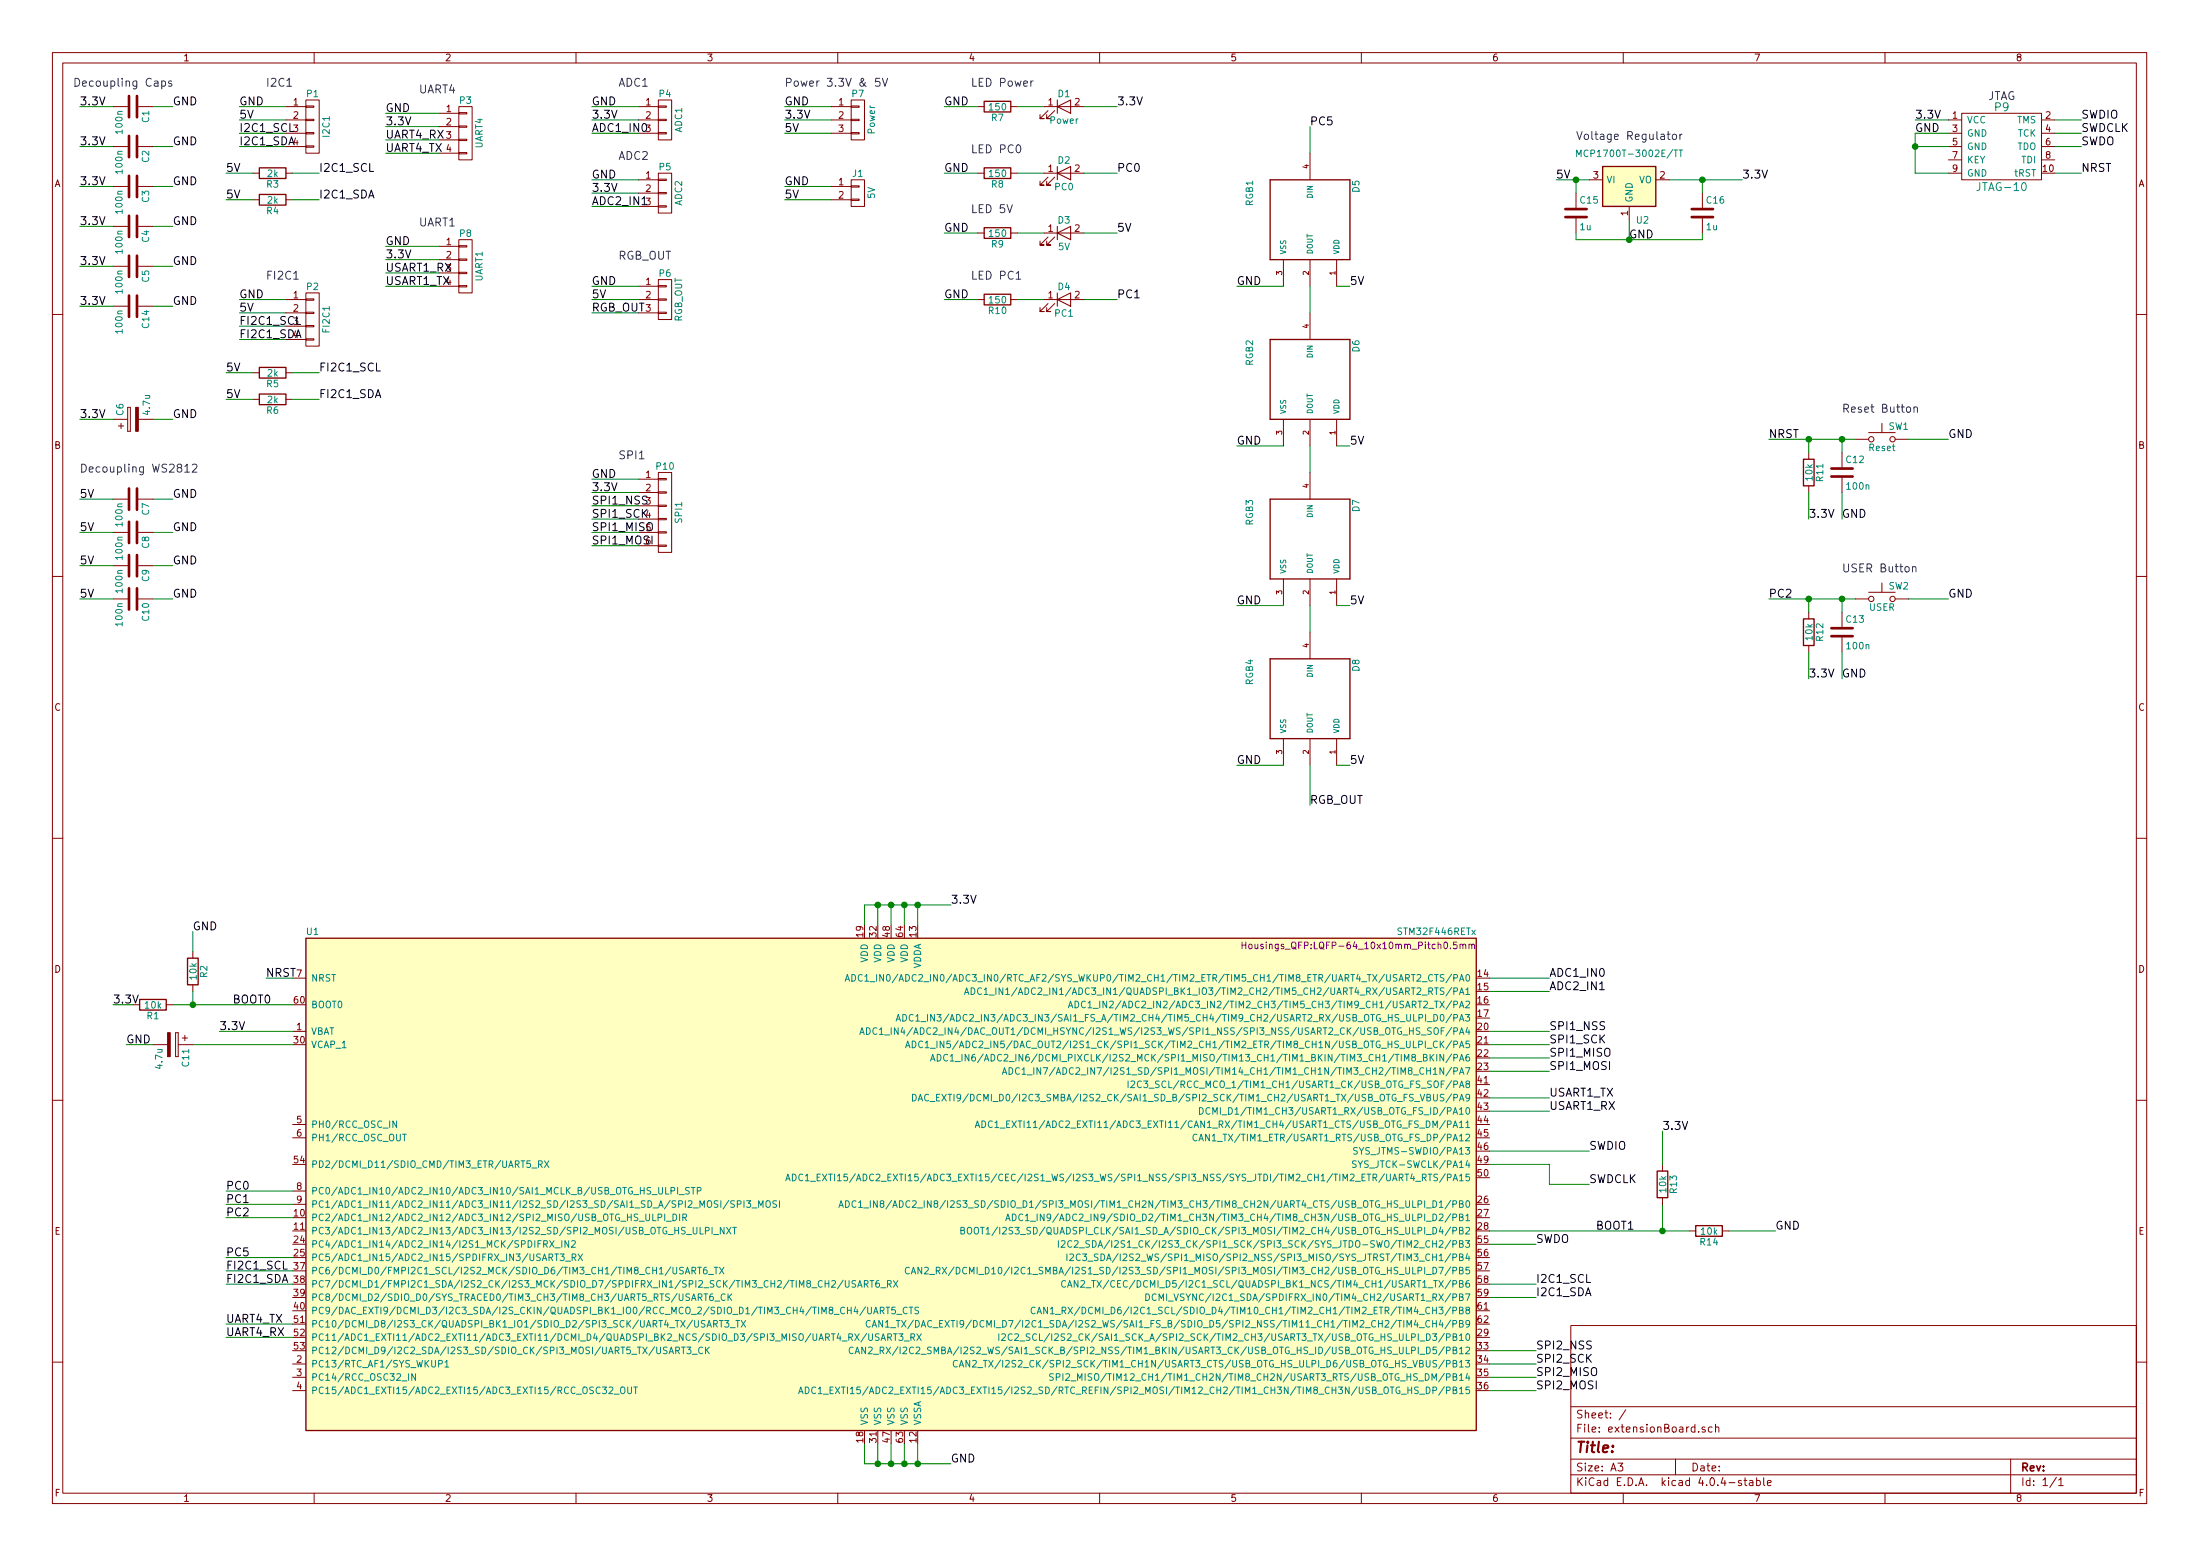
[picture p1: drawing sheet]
EESchema Schematic File Version 2
LIBS:power
LIBS:device
LIBS:transistors
LIBS:conn
LIBS:linear
LIBS:regul
LIBS:74xx
LIBS:cmos4000
LIBS:adc-dac
LIBS:memory
LIBS:xilinx
LIBS:microcontrollers
LIBS:dsp
LIBS:microchip
LIBS:analog_switches
LIBS:motorola
LIBS:texas
LIBS:intel
LIBS:audio
LIBS:interface
LIBS:digital-audio
LIBS:philips
LIBS:display
LIBS:cypress
LIBS:siliconi
LIBS:opto
LIBS:atmel
LIBS:contrib
LIBS:valves
LIBS:stm32
LIBS:switches
LIBS:Common-Parts-Library
LIBS:pkl_conn
LIBS:extensionBoard-cache
EELAYER 25 0
EELAYER END
$Descr A3 16535 11693
encoding utf-8
Sheet 1 1
Title ""
Date ""
Rev ""
Comp ""
Comment1 ""
Comment2 ""
Comment3 ""
Comment4 ""
$EndDescr
$Comp
L STM32F446RETx U1
U 1 1
P 6700 8950
F 0 "U1" H 2300 10875 50  0000 L BNN
F 1 "STM32F446RETx" H 11100 10875 50  0000 R BNN
F 2 "Housings_QFP:LQFP-64_10x10mm_Pitch0.5mm" H 11100 10825 50  0000 R TNN
F 3 "" H 6700 8950 50  0000 C CNN
	1    6700 8950
	1    0    0    -1  
$EndComp
Text Label 7150 6800 0    60   ~ 0
3.3V
Text Label 7150 11000 0    60   ~ 0
GND
Text Notes 550  650  0    60   ~ 0
Decoupling Caps\n
Text Label 600  800  0    60   ~ 0
3.3V
$Comp
L C C1
U 1 1
P 1000 800
F 0 "C1" H 1025 900 50  0000 L CNN
F 1 "100n" H 1025 700 50  0000 L CNN
F 2 "Capacitors_SMD:C_0603_HandSoldering" H 1038 650 50  0001 C CNN
F 3 "" H 1000 800 50  0000 C CNN
	1    1000 800 
	0    1    1    0   
$EndComp
Text Label 1300 800  0    60   ~ 0
GND
Text Label 600  1100 0    60   ~ 0
3.3V
$Comp
L C C2
U 1 1
P 1000 1100
F 0 "C2" H 1025 1200 50  0000 L CNN
F 1 "100n" H 1025 1000 50  0000 L CNN
F 2 "Capacitors_SMD:C_0603_HandSoldering" H 1038 950 50  0001 C CNN
F 3 "" H 1000 1100 50  0000 C CNN
	1    1000 1100
	0    1    1    0   
$EndComp
Text Label 1300 1100 0    60   ~ 0
GND
Text Label 600  1400 0    60   ~ 0
3.3V
$Comp
L C C3
U 1 1
P 1000 1400
F 0 "C3" H 1025 1500 50  0000 L CNN
F 1 "100n" H 1025 1300 50  0000 L CNN
F 2 "Capacitors_SMD:C_0603_HandSoldering" H 1038 1250 50  0001 C CNN
F 3 "" H 1000 1400 50  0000 C CNN
	1    1000 1400
	0    1    1    0   
$EndComp
Text Label 1300 1400 0    60   ~ 0
GND
Text Label 600  1700 0    60   ~ 0
3.3V
$Comp
L C C4
U 1 1
P 1000 1700
F 0 "C4" H 1025 1800 50  0000 L CNN
F 1 "100n" H 1025 1600 50  0000 L CNN
F 2 "Capacitors_SMD:C_0603_HandSoldering" H 1038 1550 50  0001 C CNN
F 3 "" H 1000 1700 50  0000 C CNN
	1    1000 1700
	0    1    1    0   
$EndComp
Text Label 1300 1700 0    60   ~ 0
GND
Text Label 600  2000 0    60   ~ 0
3.3V
$Comp
L C C5
U 1 1
P 1000 2000
F 0 "C5" H 1025 2100 50  0000 L CNN
F 1 "100n" H 1025 1900 50  0000 L CNN
F 2 "Capacitors_SMD:C_0603_HandSoldering" H 1038 1850 50  0001 C CNN
F 3 "" H 1000 2000 50  0000 C CNN
	1    1000 2000
	0    1    1    0   
$EndComp
Text Label 1300 2000 0    60   ~ 0
GND
$Comp
L CP C6
U 1 1
P 1000 3150
F 0 "C6" H 1025 3250 50  0000 L CNN
F 1 "4.7u" H 1025 3050 50  0000 L CNN
F 2 "SMD_Packages:SMD-1206_Pol" H 1038 3000 50  0001 C CNN
F 3 "" H 1000 3150 50  0000 C CNN
	1    1000 3150
	0    -1   -1   0   
$EndComp
Text Label 600  3150 0    60   ~ 0
3.3V
Text Label 1300 3150 0    60   ~ 0
GND
Text Label 2000 7350 0    60   ~ 0
NRST
Text Label 1650 7750 0    60   ~ 0
3.3V
$Comp
L CP C11
U 1 1
P 1300 7850
F 0 "C11" H 1325 7950 50  0000 L CNN
F 1 "4.7u" H 1325 7750 50  0000 L CNN
F 2 "SMD_Packages:SMD-1206_Pol" H 1338 7700 50  0001 C CNN
F 3 "" H 1300 7850 50  0000 C CNN
	1    1300 7850
	0    1    1    0   
$EndComp
Text Label 950  7850 0    60   ~ 0
GND
Text Notes 14950 750  0    60   ~ 0
JTAG
Text Label 11950 8650 0    60   ~ 0
SWDIO
Text Label 11950 8900 0    60   ~ 0
SWDCLK
$Comp
L R R2
U 1 1
P 1450 7300
F 0 "R2" V 1530 7300 50  0000 C CNN
F 1 "10k" V 1450 7300 50  0000 C CNN
F 2 "Resistors_SMD:R_0603_HandSoldering" V 1380 7300 50  0001 C CNN
F 3 "" H 1450 7300 50  0000 C CNN
	1    1450 7300
	1    0    0    -1  
$EndComp
$Comp
L R R1
U 1 1
P 1150 7550
F 0 "R1" V 1230 7550 50  0000 C CNN
F 1 "10k" V 1150 7550 50  0000 C CNN
F 2 "Resistors_SMD:R_0603_HandSoldering" V 1080 7550 50  0001 C CNN
F 3 "" H 1150 7550 50  0000 C CNN
	1    1150 7550
	0    1    1    0   
$EndComp
Text Label 1450 7000 0    60   ~ 0
GND
Text Label 850  7550 0    60   ~ 0
3.3V
Text Label 11550 9650 0    60   ~ 0
I2C1_SCL
Text Label 11550 9750 0    60   ~ 0
I2C1_SDA
Text Label 1700 9550 0    60   ~ 0
FI2C1_SCL
Text Label 1700 9650 0    60   ~ 0
FI2C1_SDA
Text Notes 2000 650  0    60   ~ 0
I2C1
$Comp
L CONN_01X04 P1
U 1 1
P 2350 950
F 0 "P1" H 2350 1200 50  0000 C CNN
F 1 "I2C1" V 2450 950 50  0000 C CNN
F 2 "Socket_Strips:Socket_Strip_Angled_1x04_Pitch2.54mm" H 2350 950 50  0001 C CNN
F 3 "" H 2350 950 50  0000 C CNN
	1    2350 950 
	1    0    0    -1  
$EndComp
Text Label 1800 800  0    60   ~ 0
GND
Text Label 1800 900  0    60   ~ 0
5V
Text Label 1800 1000 0    60   ~ 0
I2C1_SCL
Text Label 1800 1100 0    60   ~ 0
I2C1_SDA
Text Notes 2000 2100 0    60   ~ 0
FI2C1
$Comp
L CONN_01X04 P2
U 1 1
P 2350 2400
F 0 "P2" H 2350 2650 50  0000 C CNN
F 1 "FI2C1" V 2450 2400 50  0000 C CNN
F 2 "Socket_Strips:Socket_Strip_Angled_1x04_Pitch2.54mm" H 2350 2400 50  0001 C CNN
F 3 "" H 2350 2400 50  0000 C CNN
	1    2350 2400
	1    0    0    -1  
$EndComp
Text Label 1800 2250 0    60   ~ 0
GND
Text Label 1800 2350 0    60   ~ 0
5V
Text Label 1800 2450 0    60   ~ 0
FI2C1_SCL
Text Label 1800 2550 0    60   ~ 0
FI2C1_SDA
Text Label 1700 9950 0    60   ~ 0
UART4_TX
Text Label 1700 10050 0    60   ~ 0
UART4_RX
Text Notes 3150 700  0    60   ~ 0
UART4
$Comp
L CONN_01X04 P3
U 1 1
P 3500 1000
F 0 "P3" H 3500 1250 50  0000 C CNN
F 1 "UART4" V 3600 1000 50  0000 C CNN
F 2 "Socket_Strips:Socket_Strip_Angled_1x04_Pitch2.54mm" H 3500 1000 50  0001 C CNN
F 3 "" H 3500 1000 50  0000 C CNN
	1    3500 1000
	1    0    0    -1  
$EndComp
Text Label 2900 850  0    60   ~ 0
GND
Text Label 2900 950  0    60   ~ 0
3.3V
Text Label 2900 1050 0    60   ~ 0
UART4_RX
Text Label 2900 1150 0    60   ~ 0
UART4_TX
Text Label 11650 7350 0    60   ~ 0
ADC1_IN0
Text Label 11650 7450 0    60   ~ 0
ADC2_IN1
Text Notes 4650 650  0    60   ~ 0
ADC1
$Comp
L CONN_01X03 P4
U 1 1
P 5000 900
F 0 "P4" H 5000 1100 50  0000 C CNN
F 1 "ADC1" V 5100 900 50  0000 C CNN
F 2 "Socket_Strips:Socket_Strip_Angled_1x03_Pitch2.54mm" H 5000 900 50  0001 C CNN
F 3 "" H 5000 900 50  0000 C CNN
	1    5000 900 
	1    0    0    -1  
$EndComp
Text Label 4450 800  0    60   ~ 0
GND
Text Label 4450 1000 0    60   ~ 0
ADC1_IN0
Text Label 4450 900  0    60   ~ 0
3.3V
Text Notes 4650 1200 0    60   ~ 0
ADC2
$Comp
L CONN_01X03 P5
U 1 1
P 5000 1450
F 0 "P5" H 5000 1650 50  0000 C CNN
F 1 "ADC2" V 5100 1450 50  0000 C CNN
F 2 "Socket_Strips:Socket_Strip_Angled_1x03_Pitch2.54mm" H 5000 1450 50  0001 C CNN
F 3 "" H 5000 1450 50  0000 C CNN
	1    5000 1450
	1    0    0    -1  
$EndComp
Text Label 4450 1350 0    60   ~ 0
GND
Text Label 4450 1550 0    60   ~ 0
ADC2_IN1
Text Label 4450 1450 0    60   ~ 0
3.3V
Text Notes 5900 650  0    60   ~ 0
Power 3.3V & 5V
$Comp
L CONN_01X03 P7
U 1 1
P 6450 900
F 0 "P7" H 6450 1100 50  0000 C CNN
F 1 "Power" V 6550 900 50  0000 C CNN
F 2 "Connectors_Molex:Molex_PicoBlade_53261-0371_03x1.25mm_Angled" H 6450 900 50  0001 C CNN
F 3 "" H 6450 900 50  0000 C CNN
	1    6450 900 
	1    0    0    -1  
$EndComp
Text Label 5900 800  0    60   ~ 0
GND
Text Label 5900 900  0    60   ~ 0
3.3V
Text Label 5900 1000 0    60   ~ 0
5V
Text Notes 7300 650  0    60   ~ 0
LED Power
$Comp
L LED D1
U 1 1
P 8000 800
F 0 "D1" H 8000 900 50  0000 C CNN
F 1 "Power" H 8000 700 50  0000 C CNN
F 2 "LEDs:LED_0805" H 8000 800 50  0001 C CNN
F 3 "" H 8000 800 50  0000 C CNN
	1    8000 800 
	1    0    0    -1  
$EndComp
Text Label 7100 800  0    60   ~ 0
GND
$Comp
L R R7
U 1 1
P 7500 800
F 0 "R7" V 7580 800 50  0000 C CNN
F 1 "150" V 7500 800 50  0000 C CNN
F 2 "Resistors_SMD:R_0603_HandSoldering" V 7430 800 50  0001 C CNN
F 3 "" H 7500 800 50  0000 C CNN
	1    7500 800 
	0    1    1    0   
$EndComp
Text Label 8400 800  0    60   ~ 0
3.3V
Text Notes 7300 1150 0    60   ~ 0
LED PC0
$Comp
L LED D2
U 1 1
P 8000 1300
F 0 "D2" H 8000 1400 50  0000 C CNN
F 1 "PC0" H 8000 1200 50  0000 C CNN
F 2 "LEDs:LED_0805" H 8000 1300 50  0001 C CNN
F 3 "" H 8000 1300 50  0000 C CNN
	1    8000 1300
	1    0    0    -1  
$EndComp
Text Label 7100 1300 0    60   ~ 0
GND
$Comp
L R R8
U 1 1
P 7500 1300
F 0 "R8" V 7580 1300 50  0000 C CNN
F 1 "150" V 7500 1300 50  0000 C CNN
F 2 "Resistors_SMD:R_0603_HandSoldering" V 7430 1300 50  0001 C CNN
F 3 "" H 7500 1300 50  0000 C CNN
	1    7500 1300
	0    1    1    0   
$EndComp
Text Label 8400 1300 0    60   ~ 0
PC0
Text Label 1700 8950 0    60   ~ 0
PC0
Text Label 1700 9050 0    60   ~ 0
PC1
Text Notes 7300 1600 0    60   ~ 0
LED 5V
$Comp
L LED D3
U 1 1
P 8000 1750
F 0 "D3" H 8000 1850 50  0000 C CNN
F 1 "5V" H 8000 1650 50  0000 C CNN
F 2 "LEDs:LED_0805" H 8000 1750 50  0001 C CNN
F 3 "" H 8000 1750 50  0000 C CNN
	1    8000 1750
	1    0    0    -1  
$EndComp
Text Label 7100 1750 0    60   ~ 0
GND
$Comp
L R R9
U 1 1
P 7500 1750
F 0 "R9" V 7580 1750 50  0000 C CNN
F 1 "150" V 7500 1750 50  0000 C CNN
F 2 "Resistors_SMD:R_0603_HandSoldering" V 7430 1750 50  0001 C CNN
F 3 "" H 7500 1750 50  0000 C CNN
	1    7500 1750
	0    1    1    0   
$EndComp
Text Label 8400 1750 0    60   ~ 0
5V
Text Notes 7300 2100 0    60   ~ 0
LED PC1
$Comp
L LED D4
U 1 1
P 8000 2250
F 0 "D4" H 8000 2350 50  0000 C CNN
F 1 "PC1" H 8000 2150 50  0000 C CNN
F 2 "LEDs:LED_0805" H 8000 2250 50  0001 C CNN
F 3 "" H 8000 2250 50  0000 C CNN
	1    8000 2250
	1    0    0    -1  
$EndComp
Text Label 7100 2250 0    60   ~ 0
GND
$Comp
L R R10
U 1 1
P 7500 2250
F 0 "R10" V 7580 2250 50  0000 C CNN
F 1 "150" V 7500 2250 50  0000 C CNN
F 2 "Resistors_SMD:R_0603_HandSoldering" V 7430 2250 50  0001 C CNN
F 3 "" H 7500 2250 50  0000 C CNN
	1    7500 2250
	0    1    1    0   
$EndComp
Text Label 8400 2250 0    60   ~ 0
PC1
$Comp
L R R3
U 1 1
P 2050 1300
F 0 "R3" V 2130 1300 50  0000 C CNN
F 1 "2k" V 2050 1300 50  0000 C CNN
F 2 "Resistors_SMD:R_0603_HandSoldering" V 1980 1300 50  0001 C CNN
F 3 "" H 2050 1300 50  0000 C CNN
	1    2050 1300
	0    1    1    0   
$EndComp
$Comp
L R R4
U 1 1
P 2050 1500
F 0 "R4" V 2130 1500 50  0000 C CNN
F 1 "2k" V 2050 1500 50  0000 C CNN
F 2 "Resistors_SMD:R_0603_HandSoldering" V 1980 1500 50  0001 C CNN
F 3 "" H 2050 1500 50  0000 C CNN
	1    2050 1500
	0    1    1    0   
$EndComp
Text Label 1700 1300 0    60   ~ 0
5V
Text Label 2400 1300 0    60   ~ 0
I2C1_SCL
Text Label 1700 1500 0    60   ~ 0
5V
Text Label 2400 1500 0    60   ~ 0
I2C1_SDA
$Comp
L R R5
U 1 1
P 2050 2800
F 0 "R5" V 2130 2800 50  0000 C CNN
F 1 "2k" V 2050 2800 50  0000 C CNN
F 2 "Resistors_SMD:R_0603_HandSoldering" V 1980 2800 50  0001 C CNN
F 3 "" H 2050 2800 50  0000 C CNN
	1    2050 2800
	0    1    1    0   
$EndComp
$Comp
L R R6
U 1 1
P 2050 3000
F 0 "R6" V 2130 3000 50  0000 C CNN
F 1 "2k" V 2050 3000 50  0000 C CNN
F 2 "Resistors_SMD:R_0603_HandSoldering" V 1980 3000 50  0001 C CNN
F 3 "" H 2050 3000 50  0000 C CNN
	1    2050 3000
	0    1    1    0   
$EndComp
Text Label 1700 2800 0    60   ~ 0
5V
Text Label 2400 2800 0    60   ~ 0
FI2C1_SCL
Text Label 1700 3000 0    60   ~ 0
5V
Text Label 2400 3000 0    60   ~ 0
FI2C1_SDA
$Comp
L WS2812B D5
U 1 1
P 9850 1650
F 0 "D5" H 9550 2000 50  0000 L CNN
F 1 "RGB1" H 9550 1200 50  0000 L CNN
F 2 "Common-Parts-Library:LED_WS2812B" H 9850 1650 50  0001 L CNN
F 3 "Worldsemi" H 9850 1650 50  0001 L CNN
	1    9850 1650
	0    1    1    0   
$EndComp
$Comp
L WS2812B D6
U 1 1
P 9850 2850
F 0 "D6" H 9550 3200 50  0000 L CNN
F 1 "RGB2" H 9550 2400 50  0000 L CNN
F 2 "Common-Parts-Library:LED_WS2812B" H 9850 2850 50  0001 L CNN
F 3 "Worldsemi" H 9850 2850 50  0001 L CNN
	1    9850 2850
	0    1    1    0   
$EndComp
$Comp
L WS2812B D7
U 1 1
P 9850 4050
F 0 "D7" H 9550 4400 50  0000 L CNN
F 1 "RGB3" H 9550 3600 50  0000 L CNN
F 2 "Common-Parts-Library:LED_WS2812B" H 9850 4050 50  0001 L CNN
F 3 "Worldsemi" H 9850 4050 50  0001 L CNN
	1    9850 4050
	0    1    1    0   
$EndComp
$Comp
L WS2812B D8
U 1 1
P 9850 5250
F 0 "D8" H 9550 5600 50  0000 L CNN
F 1 "RGB4" H 9550 4800 50  0000 L CNN
F 2 "Common-Parts-Library:LED_WS2812B" H 9850 5250 50  0001 L CNN
F 3 "Worldsemi" H 9850 5250 50  0001 L CNN
	1    9850 5250
	0    1    1    0   
$EndComp
Text Label 9850 950  0    60   ~ 0
PC5
Text Label 1700 9450 0    60   ~ 0
PC5
Text Label 9300 2150 0    60   ~ 0
GND
Text Label 9300 3350 0    60   ~ 0
GND
Text Label 9300 4550 0    60   ~ 0
GND
Text Label 9300 5750 0    60   ~ 0
GND
Text Label 10150 2150 0    60   ~ 0
5V
Text Label 10150 3350 0    60   ~ 0
5V
Text Label 10150 4550 0    60   ~ 0
5V
Text Label 10150 5750 0    60   ~ 0
5V
Text Label 9850 6050 0    60   ~ 0
RGB_OUT
Text Notes 600  3550 0    60   ~ 0
Decoupling WS2812
Text Label 600  3750 0    60   ~ 0
5V
$Comp
L C C7
U 1 1
P 1000 3750
F 0 "C7" H 1025 3850 50  0000 L CNN
F 1 "100n" H 1025 3650 50  0000 L CNN
F 2 "Capacitors_SMD:C_0603_HandSoldering" H 1038 3600 50  0001 C CNN
F 3 "" H 1000 3750 50  0000 C CNN
	1    1000 3750
	0    1    1    0   
$EndComp
Text Label 1300 3750 0    60   ~ 0
GND
Text Label 600  4000 0    60   ~ 0
5V
$Comp
L C C8
U 1 1
P 1000 4000
F 0 "C8" H 1025 4100 50  0000 L CNN
F 1 "100n" H 1025 3900 50  0000 L CNN
F 2 "Capacitors_SMD:C_0603_HandSoldering" H 1038 3850 50  0001 C CNN
F 3 "" H 1000 4000 50  0000 C CNN
	1    1000 4000
	0    1    1    0   
$EndComp
Text Label 1300 4000 0    60   ~ 0
GND
Text Label 600  4250 0    60   ~ 0
5V
$Comp
L C C9
U 1 1
P 1000 4250
F 0 "C9" H 1025 4350 50  0000 L CNN
F 1 "100n" H 1025 4150 50  0000 L CNN
F 2 "Capacitors_SMD:C_0603_HandSoldering" H 1038 4100 50  0001 C CNN
F 3 "" H 1000 4250 50  0000 C CNN
	1    1000 4250
	0    1    1    0   
$EndComp
Text Label 1300 4250 0    60   ~ 0
GND
Text Label 600  4500 0    60   ~ 0
5V
$Comp
L C C10
U 1 1
P 1000 4500
F 0 "C10" H 1025 4600 50  0000 L CNN
F 1 "100n" H 1025 4400 50  0000 L CNN
F 2 "Capacitors_SMD:C_0603_HandSoldering" H 1038 4350 50  0001 C CNN
F 3 "" H 1000 4500 50  0000 C CNN
	1    1000 4500
	0    1    1    0   
$EndComp
Text Label 1300 4500 0    60   ~ 0
GND
$Comp
L CONN_01X03 P6
U 1 1
P 5000 2250
F 0 "P6" H 5000 2450 50  0000 C CNN
F 1 "RGB_OUT" V 5100 2250 50  0000 C CNN
F 2 "Socket_Strips:Socket_Strip_Angled_1x03_Pitch2.54mm" H 5000 2250 50  0001 C CNN
F 3 "" H 5000 2250 50  0000 C CNN
	1    5000 2250
	1    0    0    -1  
$EndComp
Text Notes 4650 1950 0    60   ~ 0
RGB_OUT
Text Label 4450 2150 0    60   ~ 0
GND
Text Label 4450 2250 0    60   ~ 0
5V
Text Label 4450 2350 0    60   ~ 0
RGB_OUT
Text Notes 13850 3100 0    60   ~ 0
Reset Button
$Comp
L SW_Push SW1
U 1 1
P 14150 3300
F 0 "SW1" H 14200 3400 50  0000 L CNN
F 1 "Reset" H 14150 3240 50  0000 C CNN
F 2 "Buttons_Switches_SMD:SW_SPST_B3S-1000" H 14150 3500 50  0001 C CNN
F 3 "" H 14150 3500 50  0000 C CNN
	1    14150 3300
	1    0    0    -1  
$EndComp
Text Label 14650 3300 0    60   ~ 0
GND
Text Label 13300 3300 0    60   ~ 0
NRST
$Comp
L R R11
U 1 1
P 13600 3550
F 0 "R11" V 13680 3550 50  0000 C CNN
F 1 "10k" V 13600 3550 50  0000 C CNN
F 2 "Resistors_SMD:R_0603_HandSoldering" V 13530 3550 50  0001 C CNN
F 3 "" H 13600 3550 50  0000 C CNN
	1    13600 3550
	1    0    0    -1  
$EndComp
$Comp
L C C12
U 1 1
P 13850 3550
F 0 "C12" H 13875 3650 50  0000 L CNN
F 1 "100n" H 13875 3450 50  0000 L CNN
F 2 "Capacitors_SMD:C_0603_HandSoldering" H 13888 3400 50  0001 C CNN
F 3 "" H 13850 3550 50  0000 C CNN
	1    13850 3550
	1    0    0    -1  
$EndComp
Text Label 13600 3900 0    60   ~ 0
3.3V
Text Label 13850 3900 0    60   ~ 0
GND
Text Notes 13850 4300 0    60   ~ 0
USER Button
$Comp
L SW_Push SW2
U 1 1
P 14150 4500
F 0 "SW2" H 14200 4600 50  0000 L CNN
F 1 "USER" H 14150 4440 50  0000 C CNN
F 2 "Buttons_Switches_SMD:SW_SPST_B3S-1000" H 14150 4700 50  0001 C CNN
F 3 "" H 14150 4700 50  0000 C CNN
	1    14150 4500
	1    0    0    -1  
$EndComp
Text Label 14650 4500 0    60   ~ 0
GND
Text Label 13300 4500 0    60   ~ 0
PC2
$Comp
L R R12
U 1 1
P 13600 4750
F 0 "R12" V 13680 4750 50  0000 C CNN
F 1 "10k" V 13600 4750 50  0000 C CNN
F 2 "Resistors_SMD:R_0603_HandSoldering" V 13530 4750 50  0001 C CNN
F 3 "" H 13600 4750 50  0000 C CNN
	1    13600 4750
	1    0    0    -1  
$EndComp
$Comp
L C C13
U 1 1
P 13850 4750
F 0 "C13" H 13875 4850 50  0000 L CNN
F 1 "100n" H 13875 4650 50  0000 L CNN
F 2 "Capacitors_SMD:C_0603_HandSoldering" H 13888 4600 50  0001 C CNN
F 3 "" H 13850 4750 50  0000 C CNN
	1    13850 4750
	1    0    0    -1  
$EndComp
Text Label 13600 5100 0    60   ~ 0
3.3V
Text Label 13850 5100 0    60   ~ 0
GND
Text Label 1700 9150 0    60   ~ 0
PC2
Text Label 11550 9350 0    60   ~ 0
SWDO
Text Label 600  2300 0    60   ~ 0
3.3V
$Comp
L C C14
U 1 1
P 1000 2300
F 0 "C14" H 1025 2400 50  0000 L CNN
F 1 "100n" H 1025 2200 50  0000 L CNN
F 2 "Capacitors_SMD:C_0603_HandSoldering" H 1038 2150 50  0001 C CNN
F 3 "" H 1000 2300 50  0000 C CNN
	1    1000 2300
	0    1    1    0   
$EndComp
Text Label 1300 2300 0    60   ~ 0
GND
$Comp
L JTAG-10 P9
U 1 1
P 15050 1100
F 0 "P9" H 15050 1400 60  0000 C CNN
F 1 "JTAG-10" H 15050 800 60  0000 C CNN
F 2 "pkl_samtec:FTSH-105-XX-X-DV" H 15050 1100 60  0001 C CNN
F 3 "" H 15050 1100 60  0000 C CNN
	1    15050 1100
	1    0    0    -1  
$EndComp
Text Label 14400 900  0    60   ~ 0
3.3V
Text Label 14400 1000 0    60   ~ 0
GND
Text Label 15650 1000 0    60   ~ 0
SWDCLK
Text Label 15650 1100 0    60   ~ 0
SWDO
Text Label 15650 1300 0    60   ~ 0
NRST
Text Label 15650 900  0    60   ~ 0
SWDIO
Wire Wire Line
	6500 6950 6500 6800
Wire Wire Line
	6600 6950 6600 6800
Wire Wire Line
	6500 6800 7150 6800
Wire Wire Line
	6700 6800 6700 6950
Connection ~ 6600 6800
Wire Wire Line
	6800 6800 6800 6950
Connection ~ 6700 6800
Wire Wire Line
	6900 6800 6900 6950
Connection ~ 6800 6800
Connection ~ 6900 6800
Wire Wire Line
	6500 10850 6500 11000
Wire Wire Line
	6500 11000 7150 11000
Wire Wire Line
	6600 11000 6600 10850
Wire Wire Line
	6700 11000 6700 10850
Connection ~ 6600 11000
Wire Wire Line
	6800 11000 6800 10850
Connection ~ 6700 11000
Wire Wire Line
	6900 11000 6900 10850
Connection ~ 6800 11000
Connection ~ 6900 11000
Wire Wire Line
	600  800  850  800 
Wire Wire Line
	1150 800  1300 800 
Wire Wire Line
	600  1100 850  1100
Wire Wire Line
	1150 1100 1300 1100
Wire Wire Line
	600  1400 850  1400
Wire Wire Line
	1150 1400 1300 1400
Wire Wire Line
	600  1700 850  1700
Wire Wire Line
	1150 1700 1300 1700
Wire Wire Line
	600  2000 850  2000
Wire Wire Line
	1150 2000 1300 2000
Wire Wire Line
	850  3150 600  3150
Wire Wire Line
	1150 3150 1300 3150
Wire Wire Line
	2200 7350 2000 7350
Wire Wire Line
	2200 7750 1650 7750
Wire Wire Line
	2200 7850 1450 7850
Wire Wire Line
	1150 7850 950  7850
Wire Wire Line
	11200 8650 11950 8650
Wire Wire Line
	11200 8750 11650 8750
Wire Wire Line
	11650 8750 11650 8900
Wire Wire Line
	11650 8900 11950 8900
Wire Wire Line
	1300 7550 2200 7550
Wire Wire Line
	1450 7550 1450 7450
Connection ~ 1450 7550
Wire Wire Line
	1450 7150 1450 7000
Wire Wire Line
	1000 7550 850  7550
Wire Wire Line
	11200 9650 11550 9650
Wire Wire Line
	11200 9750 11550 9750
Wire Wire Line
	2200 9550 1700 9550
Wire Wire Line
	2200 9650 1700 9650
Wire Wire Line
	2150 800  1800 800 
Wire Wire Line
	2150 900  1800 900 
Wire Wire Line
	2150 1000 1800 1000
Wire Wire Line
	2150 1100 1800 1100
Wire Wire Line
	2150 2250 1800 2250
Wire Wire Line
	2150 2350 1800 2350
Wire Wire Line
	2150 2450 1800 2450
Wire Wire Line
	2150 2550 1800 2550
Wire Wire Line
	2200 9950 1700 9950
Wire Wire Line
	2200 10050 1700 10050
Wire Wire Line
	3300 850  2900 850 
Wire Wire Line
	3300 950  2900 950 
Wire Wire Line
	3300 1050 2900 1050
Wire Wire Line
	3300 1150 2900 1150
Wire Wire Line
	11200 7350 11650 7350
Wire Wire Line
	11200 7450 11650 7450
Wire Wire Line
	4800 800  4450 800 
Wire Wire Line
	4800 900  4450 900 
Wire Wire Line
	4800 1000 4450 1000
Wire Wire Line
	4800 1350 4450 1350
Wire Wire Line
	4800 1450 4450 1450
Wire Wire Line
	4800 1550 4450 1550
Wire Wire Line
	6250 800  5900 800 
Wire Wire Line
	6250 900  5900 900 
Wire Wire Line
	6250 1000 5900 1000
Wire Wire Line
	7350 800  7100 800 
Wire Wire Line
	7650 800  7850 800 
Wire Wire Line
	8150 800  8400 800 
Wire Wire Line
	7350 1300 7100 1300
Wire Wire Line
	7650 1300 7850 1300
Wire Wire Line
	8150 1300 8400 1300
Wire Wire Line
	2200 8950 1700 8950
Wire Wire Line
	2200 9050 1700 9050
Wire Wire Line
	7350 1750 7100 1750
Wire Wire Line
	7650 1750 7850 1750
Wire Wire Line
	8150 1750 8400 1750
Wire Wire Line
	7350 2250 7100 2250
Wire Wire Line
	7650 2250 7850 2250
Wire Wire Line
	8150 2250 8400 2250
Wire Wire Line
	1900 1300 1700 1300
Wire Wire Line
	2200 1300 2400 1300
Wire Wire Line
	1900 1500 1700 1500
Wire Wire Line
	2200 1500 2400 1500
Wire Wire Line
	1900 2800 1700 2800
Wire Wire Line
	2200 2800 2400 2800
Wire Wire Line
	1900 3000 1700 3000
Wire Wire Line
	2200 3000 2400 3000
Wire Wire Line
	9850 4750 9850 4550
Wire Wire Line
	9850 3550 9850 3350
Wire Wire Line
	9850 2350 9850 2150
Wire Wire Line
	9850 1150 9850 950 
Wire Wire Line
	2200 9450 1700 9450
Wire Wire Line
	9650 2150 9300 2150
Wire Wire Line
	9650 3350 9300 3350
Wire Wire Line
	9650 4550 9300 4550
Wire Wire Line
	9650 5750 9300 5750
Wire Wire Line
	10050 2150 10150 2150
Wire Wire Line
	10050 3350 10150 3350
Wire Wire Line
	10050 4550 10150 4550
Wire Wire Line
	10050 5750 10150 5750
Wire Wire Line
	9850 5750 9850 6050
Wire Wire Line
	600  3750 850  3750
Wire Wire Line
	1150 3750 1300 3750
Wire Wire Line
	600  4000 850  4000
Wire Wire Line
	1150 4000 1300 4000
Wire Wire Line
	600  4250 850  4250
Wire Wire Line
	1150 4250 1300 4250
Wire Wire Line
	600  4500 850  4500
Wire Wire Line
	1150 4500 1300 4500
Wire Wire Line
	4800 2150 4450 2150
Wire Wire Line
	4800 2250 4450 2250
Wire Wire Line
	4800 2350 4450 2350
Wire Wire Line
	14350 3300 14650 3300
Wire Wire Line
	13300 3300 13950 3300
Wire Wire Line
	13600 3300 13600 3400
Connection ~ 13600 3300
Wire Wire Line
	13850 3300 13850 3400
Connection ~ 13850 3300
Wire Wire Line
	13600 3700 13600 3900
Wire Wire Line
	13850 3700 13850 3900
Wire Wire Line
	14350 4500 14650 4500
Wire Wire Line
	13300 4500 13950 4500
Wire Wire Line
	13600 4500 13600 4600
Connection ~ 13600 4500
Wire Wire Line
	13850 4500 13850 4600
Connection ~ 13850 4500
Wire Wire Line
	13600 4900 13600 5100
Wire Wire Line
	13850 4900 13850 5100
Wire Wire Line
	2200 9150 1700 9150
Wire Wire Line
	11200 9350 11550 9350
Wire Wire Line
	600  2300 850  2300
Wire Wire Line
	1150 2300 1300 2300
Wire Wire Line
	14650 900  14400 900 
Wire Wire Line
	14400 1000 14650 1000
Wire Wire Line
	14650 1100 14400 1100
Wire Wire Line
	14400 1000 14400 1300
Wire Wire Line
	14400 1300 14650 1300
Connection ~ 14400 1100
Wire Wire Line
	15450 1000 15650 1000
Wire Wire Line
	15450 1100 15650 1100
Wire Wire Line
	15450 1300 15650 1300
Wire Wire Line
	15450 900  15650 900 
Wire Wire Line
	11200 7750 11650 7750
Wire Wire Line
	11200 7850 11650 7850
Text Label 11650 7750 0    60   ~ 0
SPI1_NSS
Text Label 11650 7850 0    60   ~ 0
SPI1_SCK
Wire Wire Line
	11200 7950 11650 7950
Text Label 11650 7950 0    60   ~ 0
SPI1_MISO
Wire Wire Line
	11200 8050 11650 8050
Text Label 11650 8050 0    60   ~ 0
SPI1_MOSI
Wire Wire Line
	11200 10150 11550 10150
Wire Wire Line
	11200 10250 11550 10250
Text Label 11550 10150 0    60   ~ 0
SPI2_NSS
Text Label 11550 10250 0    60   ~ 0
SPI2_SCK
Wire Wire Line
	11200 10350 11550 10350
Text Label 11550 10350 0    60   ~ 0
SPI2_MISO
Wire Wire Line
	11200 10450 11550 10450
Text Label 11550 10450 0    60   ~ 0
SPI2_MOSI
Wire Wire Line
	11200 8250 11650 8250
Wire Wire Line
	11200 8350 11650 8350
Text Label 11650 8250 0    60   ~ 0
USART1_TX
Text Label 11650 8350 0    60   ~ 0
USART1_RX
Text Notes 3150 1700 0    60   ~ 0
UART1
$Comp
L CONN_01X04 P8
U 1 1
P 3500 2000
F 0 "P8" H 3500 2250 50  0000 C CNN
F 1 "UART1" V 3600 2000 50  0000 C CNN
F 2 "Pin_Headers:Pin_Header_Straight_1x04_Pitch2.54mm" H 3500 2000 50  0001 C CNN
F 3 "" H 3500 2000 50  0000 C CNN
	1    3500 2000
	1    0    0    -1  
$EndComp
Text Label 2900 1850 0    60   ~ 0
GND
Text Label 2900 1950 0    60   ~ 0
3.3V
Text Label 2900 2050 0    60   ~ 0
USART1_RX
Text Label 2900 2150 0    60   ~ 0
USART1_TX
Wire Wire Line
	3300 1850 2900 1850
Wire Wire Line
	3300 1950 2900 1950
Wire Wire Line
	3300 2050 2900 2050
Wire Wire Line
	3300 2150 2900 2150
Text Notes 4650 3450 0    60   ~ 0
SPI1
$Comp
L CONN_01X06 P10
U 1 1
P 5000 3850
F 0 "P10" H 5000 4200 50  0000 C CNN
F 1 "SPI1" V 5100 3850 50  0000 C CNN
F 2 "Socket_Strips:Socket_Strip_Angled_1x06_Pitch2.54mm" H 5000 3850 50  0001 C CNN
F 3 "" H 5000 3850 50  0000 C CNN
	1    5000 3850
	1    0    0    -1  
$EndComp
Wire Wire Line
	4800 3600 4450 3600
Wire Wire Line
	4800 3700 4450 3700
Wire Wire Line
	4800 3800 4450 3800
Wire Wire Line
	4450 3900 4800 3900
Wire Wire Line
	4800 4000 4450 4000
Wire Wire Line
	4450 4100 4800 4100
Text Label 4450 3600 0    60   ~ 0
GND
Text Label 4450 3700 0    60   ~ 0
3.3V
Text Label 4450 3800 0    60   ~ 0
SPI1_NSS
Text Label 4450 3900 0    60   ~ 0
SPI1_SCK
Text Label 4450 4000 0    60   ~ 0
SPI1_MISO
Text Label 4450 4100 0    60   ~ 0
SPI1_MOSI
Wire Wire Line
	11200 9250 12700 9250
Text Label 12000 9250 0    60   ~ 0
BOOT1
Text Label 1750 7550 0    60   ~ 0
BOOT0
Wire Wire Line
	12500 9250 12500 9050
Connection ~ 12500 9250
$Comp
L R R13
U 1 1
P 12500 8900
F 0 "R13" V 12580 8900 50  0000 C CNN
F 1 "10k" V 12500 8900 50  0000 C CNN
F 2 "Capacitors_SMD:C_0603_HandSoldering" V 12430 8900 50  0001 C CNN
F 3 "" H 12500 8900 50  0001 C CNN
	1    12500 8900
	1    0    0    -1  
$EndComp
$Comp
L R R14
U 1 1
P 12850 9250
F 0 "R14" V 12930 9250 50  0000 C CNN
F 1 "10k" V 12850 9250 50  0000 C CNN
F 2 "Capacitors_SMD:C_0603_HandSoldering" V 12780 9250 50  0001 C CNN
F 3 "" H 12850 9250 50  0001 C CNN
	1    12850 9250
	0    1    1    0   
$EndComp
Wire Wire Line
	12500 8750 12500 8500
Wire Wire Line
	13000 9250 13350 9250
Text Label 12500 8500 0    60   ~ 0
3.3V
Text Label 13350 9250 0    60   ~ 0
GND
$Comp
L MCP1700T-3002E/TT U2
U 1 1
P 12250 1450
F 0 "U2" H 12350 1250 50  0000 C CNN
F 1 "MCP1700T-3002E/TT" H 12250 1750 50  0000 C CNN
F 2 "TO_SOT_Packages_SMD:SOT-23_Handsoldering" H 12250 1550 50  0001 C CNN
F 3 "" H 12250 1550 50  0001 C CNN
	1    12250 1450
	1    0    0    -1  
$EndComp
Text Notes 11850 1050 0    60   ~ 0
Voltage Regulator
Wire Wire Line
	11950 1350 11700 1350
Wire Wire Line
	12550 1350 13100 1350
Wire Wire Line
	12250 1650 12250 1800
Text Label 12250 1800 0    60   ~ 0
GND
Text Label 13100 1350 0    60   ~ 0
3.3V
Text Label 11700 1350 0    60   ~ 0
5V
Wire Wire Line
	12800 1350 12800 1450
Connection ~ 12800 1350
$Comp
L C C16
U 1 1
P 12800 1600
F 0 "C16" H 12825 1700 50  0000 L CNN
F 1 "1u" H 12825 1500 50  0000 L CNN
F 2 "Capacitors_SMD:C_1206_HandSoldering" H 12838 1450 50  0001 C CNN
F 3 "" H 12800 1600 50  0001 C CNN
	1    12800 1600
	1    0    0    -1  
$EndComp
$Comp
L C C15
U 1 1
P 11850 1600
F 0 "C15" H 11875 1700 50  0000 L CNN
F 1 "1u" H 11875 1500 50  0000 L CNN
F 2 "Capacitors_SMD:C_1206_HandSoldering" H 11888 1450 50  0001 C CNN
F 3 "" H 11850 1600 50  0001 C CNN
	1    11850 1600
	1    0    0    -1  
$EndComp
Wire Wire Line
	11850 1450 11850 1350
Connection ~ 11850 1350
Wire Wire Line
	11850 1750 11850 1800
Wire Wire Line
	11850 1800 12800 1800
Wire Wire Line
	12800 1800 12800 1750
Connection ~ 12250 1800
$Comp
L CONN_01X02 J1
U 1 1
P 6450 1450
F 0 "J1" H 6450 1600 50  0000 C CNN
F 1 "5V" V 6550 1450 50  0000 C CNN
F 2 "Pin_Headers:Pin_Header_Angled_1x02_Pitch2.54mm" H 6450 1450 50  0001 C CNN
F 3 "" H 6450 1450 50  0001 C CNN
	1    6450 1450
	1    0    0    -1  
$EndComp
Wire Wire Line
	6250 1400 5900 1400
Text Label 5900 1400 0    60   ~ 0
GND
Wire Wire Line
	5900 1500 6250 1500
Text Label 5900 1500 0    60   ~ 0
5V
$EndSCHEMATC
